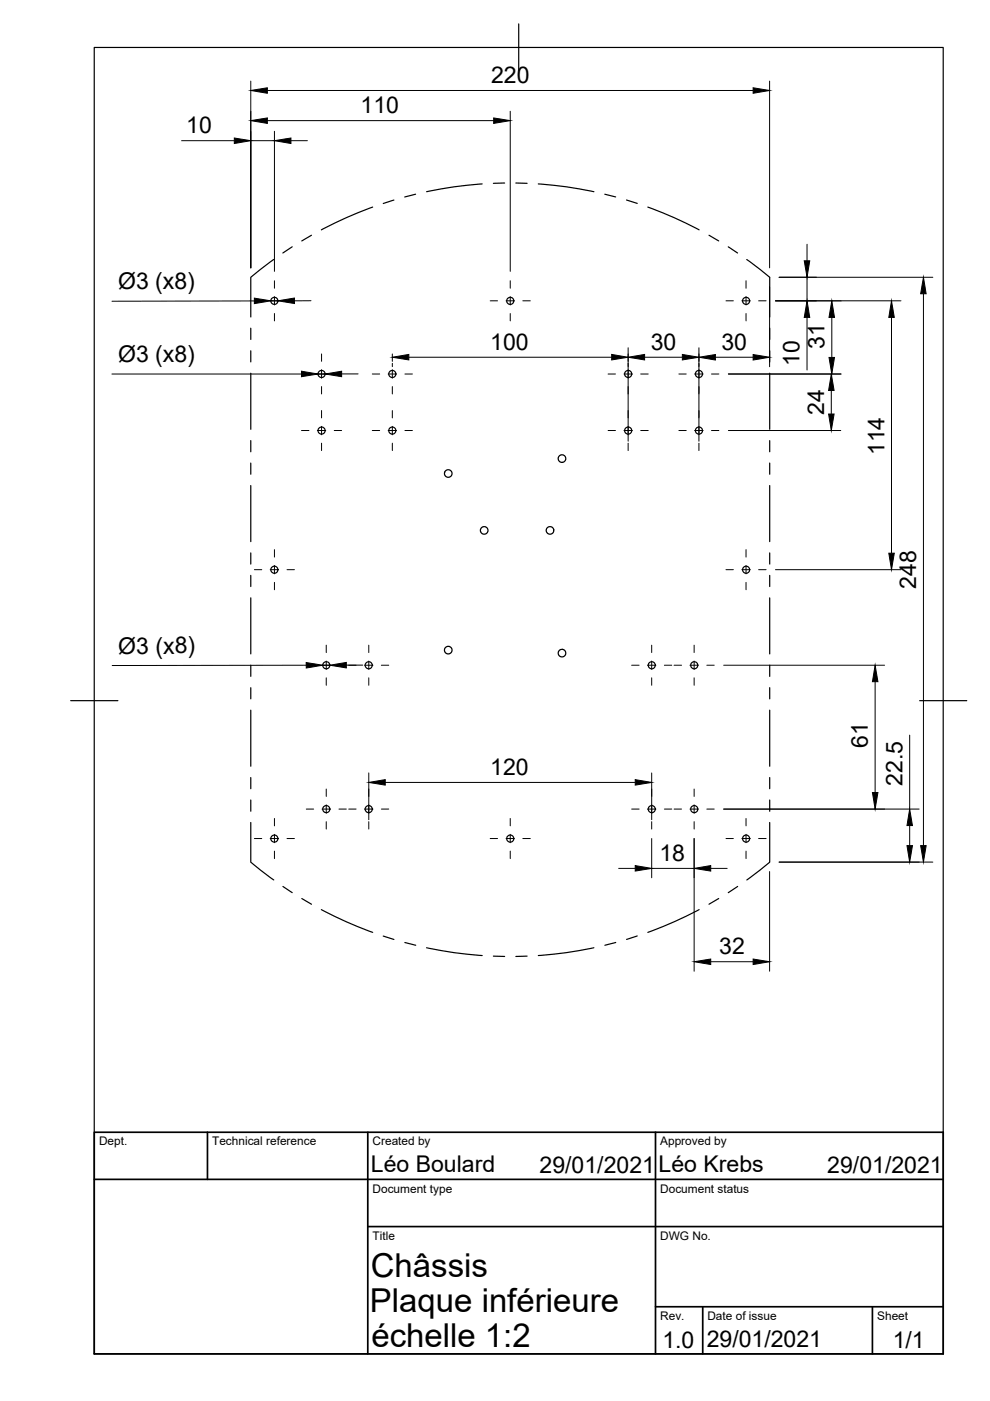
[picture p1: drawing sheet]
<svg xmlns="http://www.w3.org/2000/svg" width="210mm" height="297mm" viewBox="0 0 210 297" stroke-linecap="round" stroke-linejoin="round" font-family="sans-serif">
<g fill="none" stroke="#000" stroke-width=".25">
<path d="M102.2 39h-.6a81.7 81.7 0 0 0-11.2 1.6M107 38.8l-2.4 .1M109.4 38.8l2.4 .1M114.1 39h.7a81.7 81.7 0 0 1 11.1 1.6M58 55l-4.8 3.8v8.4M62 52.3l-2 1.3M66 49.9l-2 1.2M79 43.9l-.7 .3a85.4 85.4 0 0 0-10.2 4.5M83.5 42.4l-2.2 .7M88.1 41.2l-2.3 .6M128.2 41.2l2.3 .5M132.8 42.4l2.3 .7"/>
<path d="M137.4 43.9l.7 .3a85.4 85.4 0 0 1 10.1 4.5M150.3 49.9l2.1 1.2M154.4 52.3l2 1.3M158.3 55l4.9 3.8v8.4M53.2 69.6v2.4M53.2 74.4v2.3M53.2 79.1v11.9M163.2 69.6v2.4M163.2 74.4v2.3M163.2 79.1v11.9M53.2 93.4v2.4M53.2 98.2v2.3"/>
<path d="M163.2 93.4v2.4M163.2 98.2v2.3M53.2 102.9v11.9M53.2 117.2v2.4M163.2 102.9v11.9M163.2 117.2v2.4M53.2 122v2.4M53.2 126.8v11.8M163.2 122v2.4M163.2 126.8v11.8M53.2 141v2.4M53.2 145.8v2.4"/>
<path d="M53.2 150.6v11.9M163.2 141v2.4M163.2 145.8v2.4M163.2 150.6v11.9M53.2 174.4v8.4l4.8 3.8M53.2 164.9v2.3M53.2 169.6v2.4M163.2 174.4v8.4l-4.9 3.8M163.2 164.9v2.3M163.2 169.6v2.4M60 187.9l2 1.4M64 190.5l2 1.2"/>
<path d="M68.1 192.9l.5 .2a85 85 0 0 0 10.4 4.6M81.3 198.5l2.2 .7M85.8 199.8l2.3 .6M130.6 199.8l-2.4 .6M135.1 198.4l-2.3 .8M148.2 192.9l-.4 .2a85 85 0 0 1-10.4 4.6M152.4 190.5l-2.1 1.2M156.4 187.9l-2 1.4M90.4 200.9l.6 .2a80.9 80.9 0 0 0 11.2 1.5M104.6 202.7l2.4 .1M111.8 202.7l-2.4 .1M125.9 200.9l-.6 .2a80.9 80.9 0 0 1-11.2 1.5"/>
<circle cx="58.2" cy="63.8" r=".75"/>
<circle cx="68.2" cy="79.3" r=".75"/>
<circle cx="83.2" cy="79.3" r=".75"/>
<circle cx="108.2" cy="63.8" r=".75"/>
<circle cx="133.2" cy="79.3" r=".75"/>
<circle cx="148.2" cy="79.3" r=".75"/>
<circle cx="158.2" cy="63.8" r=".75"/>
<circle cx="68.2" cy="91.3" r=".75"/>
<circle cx="83.2" cy="91.3" r=".75"/>
<circle cx="119.2" cy="97.2" r=".81"/>
<circle cx="133.2" cy="91.3" r=".75"/>
<circle cx="148.2" cy="91.3" r=".75"/>
<circle cx="95" cy="100.4" r=".8"/>
<circle cx="102.7" cy="112.4" r=".8"/>
<circle cx="116.6" cy="112.5" r=".81"/>
<circle cx="58.2" cy="120.8" r=".75"/>
<circle cx="95" cy="137.8" r=".8"/>
<circle cx="119.2" cy="138.5" r=".8"/>
<circle cx="158.2" cy="120.8" r=".75"/>
<circle cx="69.2" cy="141.1" r=".75"/>
<circle cx="78.2" cy="141.1" r=".75"/>
<circle cx="138.2" cy="141.1" r=".75"/>
<circle cx="147.2" cy="141.1" r=".75"/>
<circle cx="58.2" cy="177.8" r=".75"/>
<circle cx="69.2" cy="171.6" r=".75"/>
<circle cx="78.2" cy="171.6" r=".75"/>
<circle cx="108.2" cy="177.8" r=".75"/>
<circle cx="138.2" cy="171.6" r=".75"/>
<circle cx="147.2" cy="171.6" r=".75"/>
<circle cx="158.2" cy="177.8" r=".75"/>
</g>
<!-- layer: Border -->
<path d="M20 10.1h180v276.9h-180zM110 5.1v10M15 148.6h10M195 148.6h10" fill="none" stroke="#000" stroke-width=".25"/>
<!-- layer: TitleBlock -->
<path d="M20 240.1h180v46.9h-180zM20 250h180M44 240.1v9.9M78 240.1v46.9M139 240.1v46.9M78 260.1h122M139 277.1h61M149 277.1v9.9M185 277.1v9.9" fill="none" stroke="#000" stroke-width=".36"/>
<!-- layer: Center Lines -->
<g fill="none" stroke="#000" stroke-width=".21">
<path d="M58.2 59.5v1.6M108.2 59.5v1.6M158.2 59.5v1.6M53.9 63.8h1.6M57.3 63.8h1.8M58.2 62.9v1.8M58.2 66.5v1.5M60.9 63.8h1.5M63.9 79.3h1.6M67.3 79.3h1.8M68.2 75v1.6M68.2 78.4v1.8"/>
<path d="M70.9 79.3h1.5M78.9 79.3h1.6M82.3 79.3h1.8M83.2 75v1.6M83.2 78.4v1.8M85.9 79.3h1.5M103.9 63.8h1.6M107.3 63.8h1.8M108.2 62.9v1.8M108.2 66.5v1.5M110.8 63.8h1.6M128.9 79.3h1.6"/>
<path d="M132.3 79.3h1.8M133.2 75v1.6M133.2 78.4v1.8M135.8 79.3h1.6M143.9 79.3h1.6M147.3 79.3h1.8M148.2 75v1.6M148.2 78.4v1.8M150.9 79.3h1.5M153.9 63.8h1.6M157.3 63.8h1.8M158.2 62.9v1.8"/>
<path d="M158.2 66.5v1.5M160.8 63.8h1.6M63.9 91.3h1.6M67.3 91.3h1.8M68.2 82v1.5M68.2 87v1.6M68.2 90.4v1.8M68.2 94v1.5M70.9 91.3h1.5M78.9 91.3h1.6M82.3 91.3h1.8M83.2 82v1.5"/>
<path d="M83.2 87v1.6M83.2 90.4v1.8M83.2 94v1.5M85.9 91.3h1.5M128.9 91.3h1.6M132.3 91.3h1.8M133.2 82v1.5M133.2 87v1.6M133.2 90.4v1.8M133.2 94v1.5M135.8 91.3h1.6M143.9 91.3h1.6"/>
<path d="M147.3 91.3h1.8M148.2 82v1.5M148.2 87v1.6M148.2 90.4v1.8M148.2 94v1.5M150.9 91.3h1.5M58.2 116.5v1.6M58.2 119.9v1.8M158.2 116.5v1.6M158.2 119.9v1.8M53.9 120.8h1.6M57.3 120.8h1.8"/>
<path d="M58.2 123.5v1.5M60.9 120.8h1.5M69.2 136.8v1.6M78.2 136.8v1.6M138.2 136.8v1.6M147.2 136.8v1.6M153.9 120.8h1.6M157.3 120.8h1.8M158.2 123.5v1.5M160.8 120.8h1.6M64.9 141h1.6M68.3 141h1.8"/>
<path d="M69.2 140.2v1.7M69.2 143.7v1.6M71.9 141h1.5M73.9 141h1.6M77.3 141h1.8M78.2 140.2v1.7M78.2 143.7v1.6M80.9 141h1.5M133.9 141h1.6M137.3 141h1.8M138.2 140.2v1.7M138.2 143.7v1.6"/>
<path d="M140.9 141h1.5M142.9 141h1.6M146.3 141h1.8M147.2 140.2v1.7M147.2 143.7v1.6M149.9 141h1.5M53.9 177.8h1.6M57.3 177.8h1.8M58.2 173.5v1.6M58.2 176.9v1.8M60.9 177.8h1.5M64.9 171.5h1.6"/>
<path d="M68.3 171.5h1.8M69.2 167.3v1.6M69.2 170.6v1.8M69.2 174.2v1.6M71.9 171.5h1.5M73.9 171.5h1.6M77.3 171.5h1.8M78.2 167.3v1.6M78.2 170.6v1.8M78.2 174.2v1.6M80.9 171.5h1.5M103.9 177.8h1.6"/>
<path d="M107.3 177.8h1.8M108.2 173.5v1.6M108.2 176.9v1.8M110.8 177.8h1.6M133.9 171.5h1.6M137.3 171.5h1.8M138.2 167.3v1.6M138.2 170.6v1.8M138.2 174.2v1.6M140.9 171.5h1.5M142.9 171.5h1.6M146.3 171.5h1.8"/>
<path d="M147.2 167.3v1.6M147.2 170.6v1.8M147.2 174.2v1.6M149.9 171.5h1.5M153.9 177.8h1.6M157.3 177.8h1.8M158.2 173.5v1.6M158.2 176.9v1.8M160.8 177.8h1.6M58.2 180.5v1.5M108.2 180.5v1.5M158.2 180.5v1.5"/>
</g>
<!-- layer: Dimensions -->
<g fill="none" stroke="#000" stroke-width=".21">
<path d="M53.2 17.2v39.6M56.7 19.2h103M163.2 17.2v39.6M38.5 29.8h11.2M53.2 29.8h5M56.7 25.6h48M58.2 27.8v29.7M61.7 29.8h3.5M108.2 23.6v33.9M165.2 58.8h32.6M171.1 51.8v3.5M171.1 58.8v5"/>
<path d="M23.7 79.3h40.2M53.9 63.8l-30.2 .1M57.4 63.8h1.5M65.9 63.8h-3.5M67.4 79.3h1.5M72.4 79.3h3.5M83.2 77v.7M86.7 75.7h43M133.2 73.7v19.8M136.7 75.7h8M148.2 73.7v19.8M151.7 75.7h8"/>
<path d="M154.4 79.3h24M163.2 60.8v17M164.4 63.8h26.6M171.1 67.3v11.2M176.4 67.3v8.5M189 67.3v50M195.8 62.3v117M154.4 91.3h23.9M176.3 82.8v5M164.4 120.8h26.6M64.9 141l-41.1 .1M68.4 141h1.5"/>
<path d="M73.4 141h3.5M153.4 141h34.2M185.5 144.5v23.5M192.9 155.9v15.6M78.2 163.9v9.9M81.7 165.9h53M138.2 163.9v9.9M138.2 177.8v8.3M147.2 177.8v28.1M153.4 171.5h41.5M192.9 175v4.3M131.2 184.1h3.5"/>
<path d="M138.2 184.1h9M150.7 184.1h3.5M163.2 184.8v21.1M165.2 182.8h32.6M150.7 203.9h9"/>
</g>
<g fill="#000" stroke="#000" stroke-width=".21">
<path d="M53.2 19.2l3.5-.6v1.2zM159.7 18.6l3.5 .6-3.5 .6zM49.7 29.3l3.5 .5-3.5 .6zM53.2 25.6l3.5-.6v1.2zM58.2 29.8l3.5-.5v1.1zM104.7 25l3.5 .6-3.5 .6zM170.5 55.3h1.2l-.6 3.5zM53.9 63.2l3.5 .6-3.5 .6zM58.9 63.8l3.5-.6v1.2zM63.9 78.7l3.5 .6-3.5 .6zM68.9 79.3l3.5-.6v1.2zM83.2 75.7l3.5-.6v1.2z"/>
<path d="M129.7 75.1l3.5 .6-3.5 .6zM133.2 75.7l3.5-.6v1.2zM144.7 75.1l3.5 .6-3.5 .6zM148.2 75.7l3.5-.5v1.1zM159.7 75.2l3.5 .5-3.5 .6zM171.1 63.8l.6 3.5h-1.2zM176.4 63.8l.5 3.5h-1.1zM175.8 75.8h1.1l-.5 3.5zM189 63.8l.6 3.5h-1.2zM195.8 58.8l.6 3.5h-1.2zM175.7 87.8h1.1l-.5 3.5zM176.3 79.3l.5 3.5h-1.1z"/>
<path d="M188.4 117.3h1.2l-.6 3.5zM64.9 140.5l3.5 .5-3.5 .6zM69.9 141l3.5-.6v1.2zM185.5 141l.6 3.5h-1.1zM78.2 165.9l3.5-.6v1.2zM134.7 165.3l3.5 .6-3.5 .6zM185 168h1.1l-.6 3.5zM192.3 179.3h1.2l-.6 3.5zM192.9 171.5l.6 3.5h-1.2zM195.2 179.3h1.2l-.6 3.5zM134.7 183.5l3.5 .6-3.5 .6zM147.2 184.1l3.5-.6v1.2z"/>
<path d="M147.2 203.9l3.5-.6v1.2zM159.7 203.3l3.5 .6-3.5 .6z"/>
</g>
<g font-size="7">
<text x="78.6" y="270.6">Châssis</text>
<text x="78.4" y="278.1">Plaque inférieure</text>
<text x="78.7" y="285.6">échelle 1:2</text>
</g>
<g font-size="4.9">
<text x="104.1" y="17.6">220</text>
<text x="39.5" y="28.3">10</text>
<text x="76.5" y="24">110</text>
<text x="25" y="61.3">Ø3 (x8)</text>
<text x="25" y="76.8">Ø3 (x8)</text>
<text x="103.9" y="74.2">100</text>
<text x="138" y="74.2">30</text>
<text x="153" y="74.2">30</text>
<text x="169.5" y="77.5" transform="rotate(-90 169.5 77.5)">10</text>
<text x="174.8" y="73.9" transform="rotate(-90 174.8 73.9)">31</text>
<text x="174.8" y="88" transform="rotate(-90 174.8 88)">24</text>
<text x="187.5" y="96.5" transform="rotate(-90 187.5 96.5)">114</text>
<text x="194.2" y="124.8" transform="rotate(-90 194.2 124.8)">248</text>
<text x="25.1" y="138.6">Ø3 (x8)</text>
<text x="184" y="158.7" transform="rotate(-90 184 158.7)">61</text>
<text x="103.9" y="164.3">120</text>
<text x="191.3" y="166.7" transform="rotate(-90 191.3 166.7)">22.5</text>
<text x="139.8" y="182.5">18</text>
<text x="152.5" y="202.3">32</text>
<text x="78.6" y="248.6">Léo Boulard</text>
<text x="114.4" y="248.6">29/01/2021</text>
<text x="139.6" y="248.6">Léo Krebs</text>
<text x="175.4" y="248.6">29/01/2021</text>
<text x="140.4" y="285.7">1.0</text>
<text x="149.8" y="285.6">29/01/2021</text>
<text x="189.3" y="285.8">1/1</text>
</g>
<g font-size="2.5">
<text x="21" y="242.9">Dept.</text>
<text x="45" y="242.9">Technical reference</text>
<text x="79" y="242.9">Created by</text>
<text x="140" y="242.9">Approved by</text>
<text x="79" y="252.8">Document type</text>
<text x="140" y="252.8">Document status</text>
<text x="79" y="262.9">Title</text>
<text x="140" y="262.9">DWG No.</text>
<text x="140" y="279.9">Rev.</text>
<text x="150" y="279.9">Date of issue</text>
<text x="186" y="279.9">Sheet</text>
</g>
</svg>
